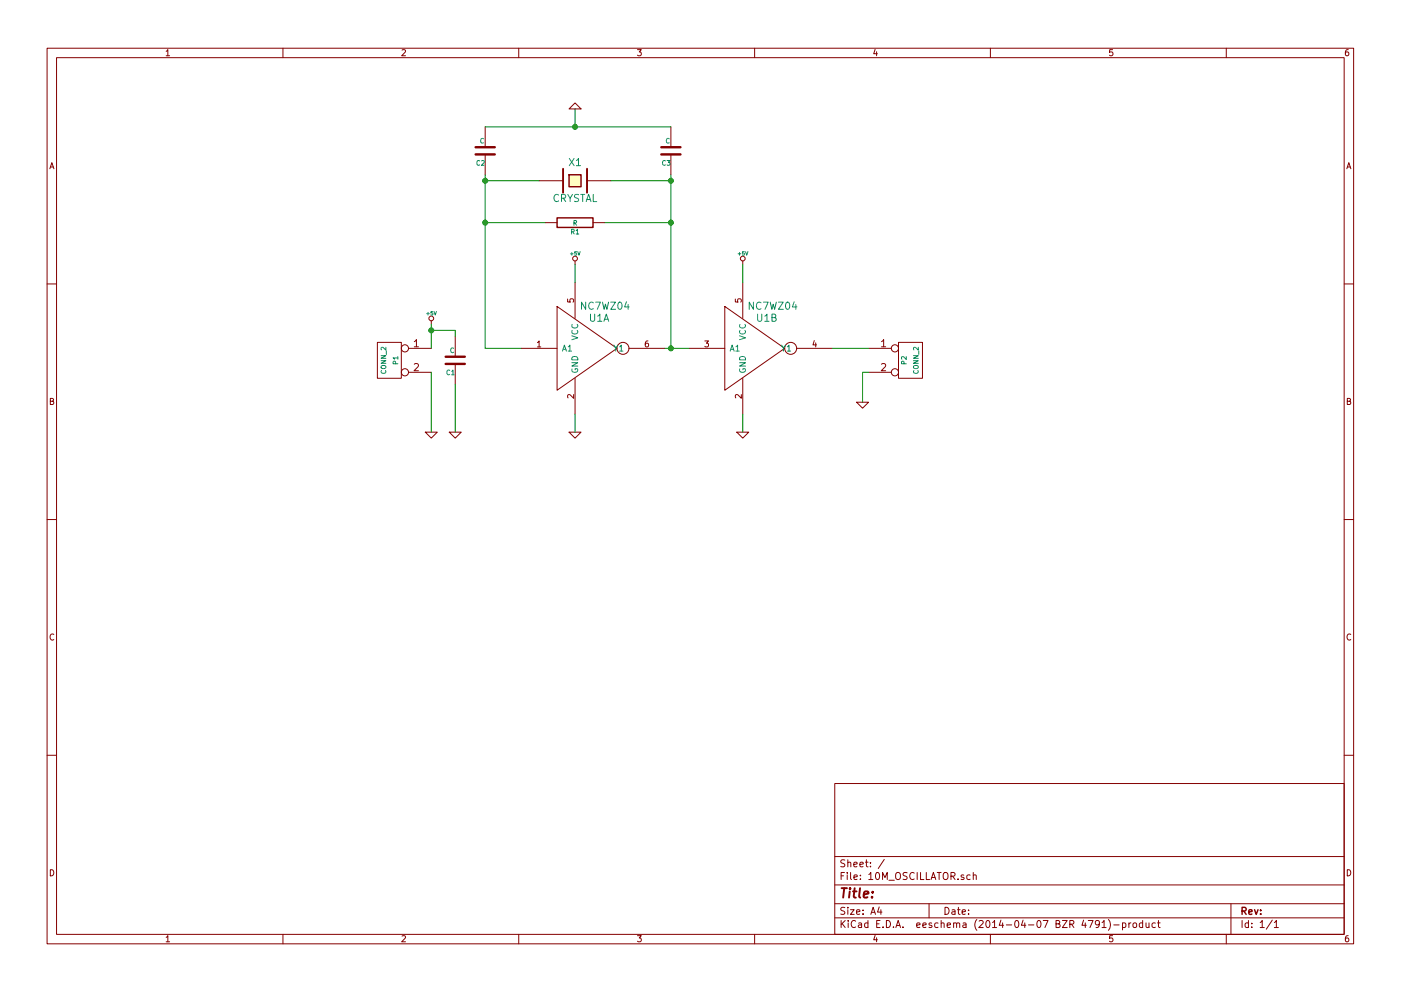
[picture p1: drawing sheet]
EESchema Schematic File Version 2
LIBS:power
LIBS:device
LIBS:transistors
LIBS:conn
LIBS:linear
LIBS:regul
LIBS:74xx
LIBS:cmos4000
LIBS:adc-dac
LIBS:memory
LIBS:xilinx
LIBS:special
LIBS:microcontrollers
LIBS:dsp
LIBS:microchip
LIBS:analog_switches
LIBS:motorola
LIBS:texas
LIBS:intel
LIBS:audio
LIBS:interface
LIBS:digital-audio
LIBS:philips
LIBS:display
LIBS:cypress
LIBS:siliconi
LIBS:opto
LIBS:atmel
LIBS:contrib
LIBS:valves
LIBS:SAUL
EELAYER 24 0
EELAYER END
$Descr A4 11693 8268
encoding utf-8
Sheet 1 1
Title ""
Date ""
Rev ""
Comp ""
Comment1 ""
Comment2 ""
Comment3 ""
Comment4 ""
$EndDescr
$Comp
L CRYSTAL X1
U 1 1
P 4800 1500
F 0 "X1" H 4800 1650 60  0000 C CNN
F 1 "CRYSTAL" H 4800 1350 60  0000 C CNN
F 2 "" H 4800 1500 60  0000 C CNN
F 3 "" H 4800 1500 60  0000 C CNN
	1    4800 1500
	1    0    0    -1  
$EndComp
$Comp
L C C3
U 1 1
P 5600 1250
F 0 "C3" H 5600 1350 40  0000 L CNN
F 1 "C" H 5606 1165 40  0000 L CNN
F 2 "" H 5638 1100 30  0000 C CNN
F 3 "" H 5600 1250 60  0000 C CNN
	1    5600 1250
	-1   0    0    1   
$EndComp
Wire Wire Line
	5100 1500 5600 1500
Wire Wire Line
	5600 1450 5600 2900
$Comp
L C C2
U 1 1
P 4050 1250
F 0 "C2" H 4050 1350 40  0000 L CNN
F 1 "C" H 4056 1165 40  0000 L CNN
F 2 "" H 4088 1100 30  0000 C CNN
F 3 "" H 4050 1250 60  0000 C CNN
	1    4050 1250
	-1   0    0    1   
$EndComp
Wire Wire Line
	4050 1450 4050 2900
Wire Wire Line
	4050 1500 4500 1500
$Comp
L GND #PWR01
U 1 1
P 4800 900
F 0 "#PWR01" H 4800 900 30  0001 C CNN
F 1 "GND" H 4800 830 30  0001 C CNN
F 2 "" H 4800 900 60  0000 C CNN
F 3 "" H 4800 900 60  0000 C CNN
	1    4800 900 
	-1   0    0    1   
$EndComp
Wire Wire Line
	4800 900  4800 1050
Wire Wire Line
	4050 1050 5600 1050
Connection ~ 4800 1050
$Comp
L R R1
U 1 1
P 4800 1850
F 0 "R1" V 4880 1850 40  0000 C CNN
F 1 "R" V 4807 1851 40  0000 C CNN
F 2 "" V 4730 1850 30  0000 C CNN
F 3 "" H 4800 1850 30  0000 C CNN
	1    4800 1850
	0    1    1    0   
$EndComp
Wire Wire Line
	5600 1850 5050 1850
Connection ~ 5600 1500
Wire Wire Line
	4050 1850 4550 1850
Connection ~ 4050 1500
$Comp
L NC7WZ04 U1
U 1 1
P 4850 2900
F 0 "U1" H 5000 3150 60  0000 C CNN
F 1 "NC7WZ04" H 5050 3250 60  0000 C CNN
F 2 "" H 5850 4100 60  0000 C CNN
F 3 "" H 5850 4100 60  0000 C CNN
	1    4850 2900
	1    0    0    -1  
$EndComp
$Comp
L NC7WZ04 U1
U 2 1
P 6250 2900
F 0 "U1" H 6400 3150 60  0000 C CNN
F 1 "NC7WZ04" H 6450 3250 60  0000 C CNN
F 2 "" H 7250 4100 60  0000 C CNN
F 3 "" H 7250 4100 60  0000 C CNN
	2    6250 2900
	1    0    0    -1  
$EndComp
$Comp
L GND #PWR02
U 1 1
P 4800 3600
F 0 "#PWR02" H 4800 3600 30  0001 C CNN
F 1 "GND" H 4800 3530 30  0001 C CNN
F 2 "" H 4800 3600 60  0000 C CNN
F 3 "" H 4800 3600 60  0000 C CNN
	1    4800 3600
	1    0    0    -1  
$EndComp
$Comp
L GND #PWR03
U 1 1
P 6200 3600
F 0 "#PWR03" H 6200 3600 30  0001 C CNN
F 1 "GND" H 6200 3530 30  0001 C CNN
F 2 "" H 6200 3600 60  0000 C CNN
F 3 "" H 6200 3600 60  0000 C CNN
	1    6200 3600
	1    0    0    -1  
$EndComp
Wire Wire Line
	6200 3450 6200 3600
Wire Wire Line
	4800 3450 4800 3600
Wire Wire Line
	5550 2900 5750 2900
Connection ~ 5600 2900
Connection ~ 5600 1850
Wire Wire Line
	4050 2900 4350 2900
Connection ~ 4050 1850
$Comp
L +5V #PWR04
U 1 1
P 4800 2200
F 0 "#PWR04" H 4800 2290 20  0001 C CNN
F 1 "+5V" H 4800 2290 30  0000 C CNN
F 2 "" H 4800 2200 60  0000 C CNN
F 3 "" H 4800 2200 60  0000 C CNN
	1    4800 2200
	1    0    0    -1  
$EndComp
$Comp
L +5V #PWR05
U 1 1
P 6200 2200
F 0 "#PWR05" H 6200 2290 20  0001 C CNN
F 1 "+5V" H 6200 2290 30  0000 C CNN
F 2 "" H 6200 2200 60  0000 C CNN
F 3 "" H 6200 2200 60  0000 C CNN
	1    6200 2200
	1    0    0    -1  
$EndComp
Wire Wire Line
	4800 2200 4800 2350
Wire Wire Line
	6200 2200 6200 2350
$Comp
L CONN_2 P2
U 1 1
P 7600 3000
F 0 "P2" V 7550 3000 40  0000 C CNN
F 1 "CONN_2" V 7650 3000 40  0000 C CNN
F 2 "" H 7600 3000 60  0000 C CNN
F 3 "" H 7600 3000 60  0000 C CNN
	1    7600 3000
	1    0    0    -1  
$EndComp
Wire Wire Line
	7250 2900 6950 2900
$Comp
L GND #PWR06
U 1 1
P 7200 3350
F 0 "#PWR06" H 7200 3350 30  0001 C CNN
F 1 "GND" H 7200 3280 30  0001 C CNN
F 2 "" H 7200 3350 60  0000 C CNN
F 3 "" H 7200 3350 60  0000 C CNN
	1    7200 3350
	1    0    0    -1  
$EndComp
Wire Wire Line
	7250 3100 7200 3100
Wire Wire Line
	7200 3100 7200 3350
$Comp
L CONN_2 P1
U 1 1
P 3250 3000
F 0 "P1" V 3200 3000 40  0000 C CNN
F 1 "CONN_2" V 3300 3000 40  0000 C CNN
F 2 "" H 3250 3000 60  0000 C CNN
F 3 "" H 3250 3000 60  0000 C CNN
	1    3250 3000
	-1   0    0    -1  
$EndComp
$Comp
L GND #PWR07
U 1 1
P 3600 3600
F 0 "#PWR07" H 3600 3600 30  0001 C CNN
F 1 "GND" H 3600 3530 30  0001 C CNN
F 2 "" H 3600 3600 60  0000 C CNN
F 3 "" H 3600 3600 60  0000 C CNN
	1    3600 3600
	1    0    0    -1  
$EndComp
Wire Wire Line
	3600 3600 3600 3100
$Comp
L +5V #PWR08
U 1 1
P 3600 2700
F 0 "#PWR08" H 3600 2790 20  0001 C CNN
F 1 "+5V" H 3600 2790 30  0000 C CNN
F 2 "" H 3600 2700 60  0000 C CNN
F 3 "" H 3600 2700 60  0000 C CNN
	1    3600 2700
	1    0    0    -1  
$EndComp
Wire Wire Line
	3600 2700 3600 2900
$Comp
L C C1
U 1 1
P 3800 3000
F 0 "C1" H 3800 3100 40  0000 L CNN
F 1 "C" H 3806 2915 40  0000 L CNN
F 2 "" H 3838 2850 30  0000 C CNN
F 3 "" H 3800 3000 60  0000 C CNN
	1    3800 3000
	-1   0    0    1   
$EndComp
Wire Wire Line
	3600 2750 3800 2750
Wire Wire Line
	3800 2750 3800 2800
Connection ~ 3600 2750
$Comp
L GND #PWR09
U 1 1
P 3800 3600
F 0 "#PWR09" H 3800 3600 30  0001 C CNN
F 1 "GND" H 3800 3530 30  0001 C CNN
F 2 "" H 3800 3600 60  0000 C CNN
F 3 "" H 3800 3600 60  0000 C CNN
	1    3800 3600
	1    0    0    -1  
$EndComp
Wire Wire Line
	3800 3200 3800 3600
$EndSCHEMATC
